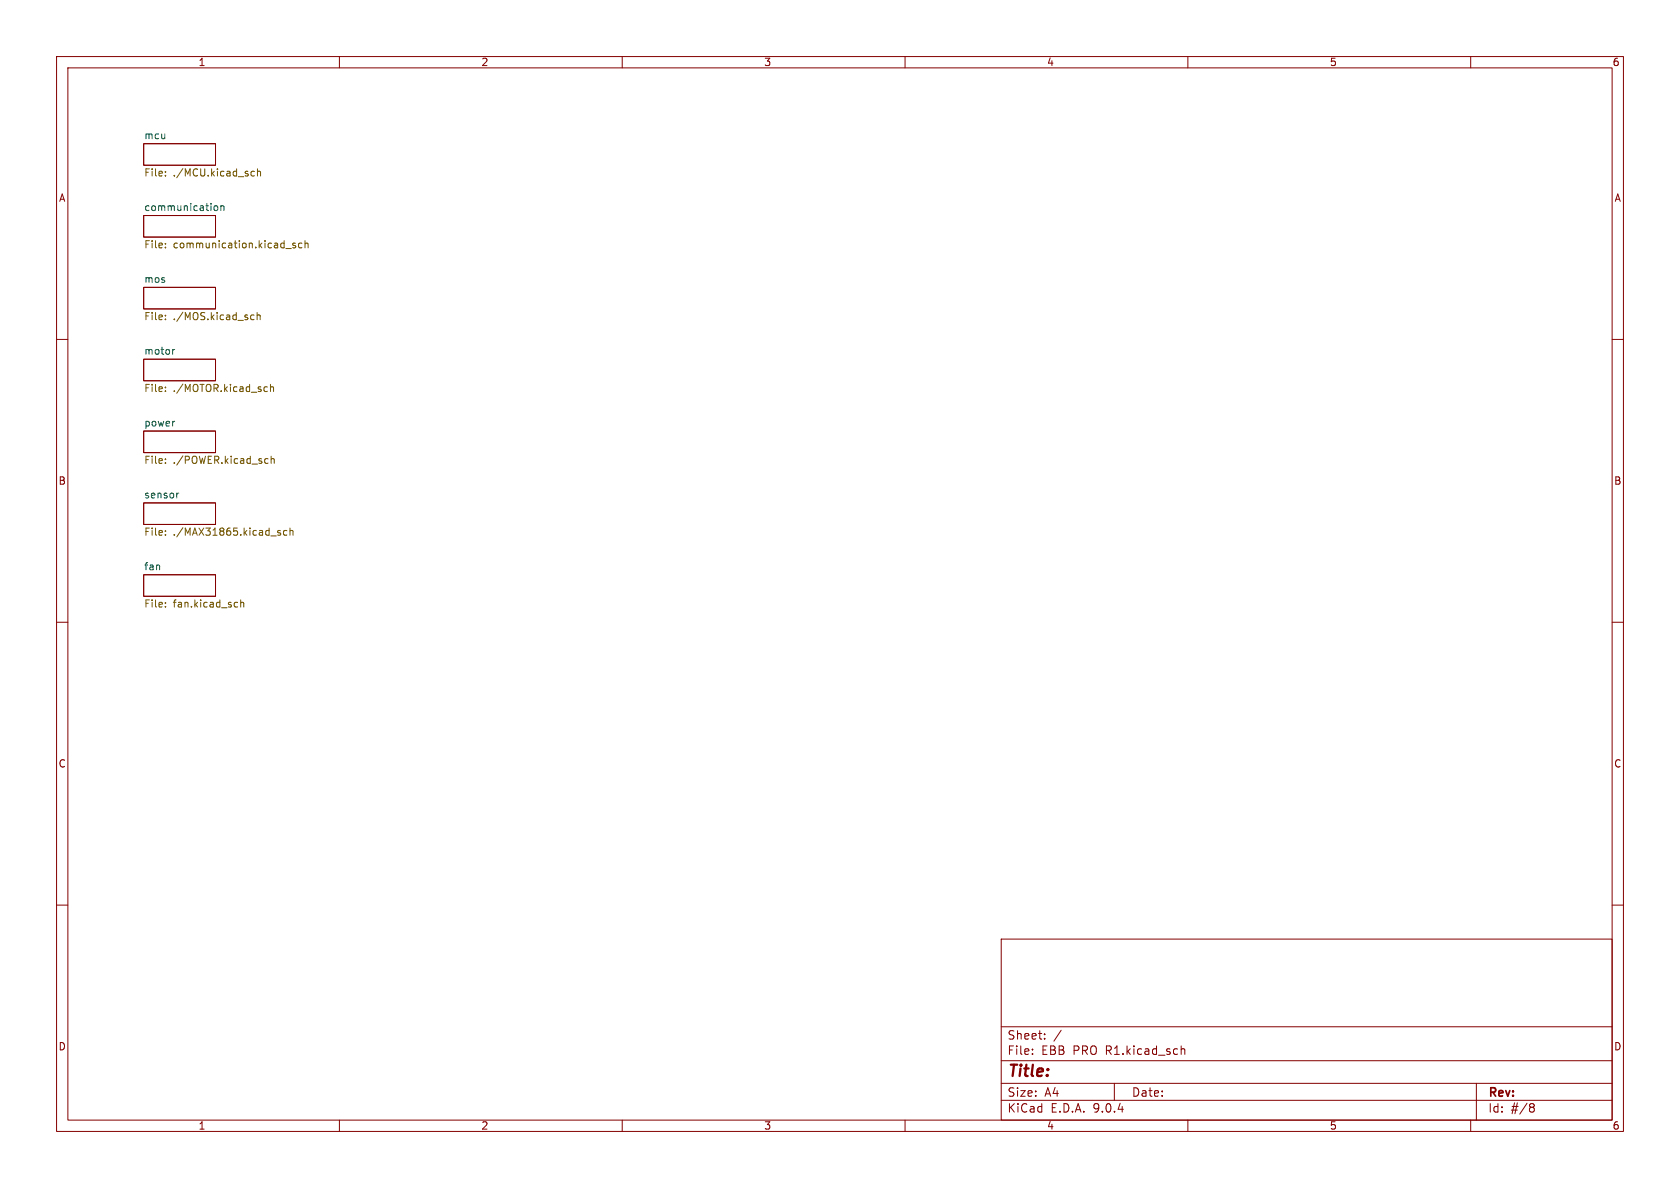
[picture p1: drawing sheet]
<svg xmlns="http://www.w3.org/2000/svg" width="297mm" height="210mm" viewBox="0 0 297 210" stroke-linecap="round" stroke-linejoin="round" font-family="sans-serif">
<g fill="none" stroke="#840000" stroke-width=".18">
<path d="M10 10h277v190h-277zM12 12h273v186h-273zM60 10v2M110 10v2M160 10v2M210 10v2M260 10v2M25.4 38.1h12.7v3.8h-12.7zM25.4 25.4h12.7v3.8h-12.7zM25.4 50.8h12.7v3.8h-12.7zM10 60h2M25.4 63.5h12.7v3.8h-12.7z"/>
<path d="M25.4 76.2h12.7v3.8h-12.7zM285 60h2M25.4 88.9h12.7v3.8h-12.7zM10 110h2M25.4 101.6h12.7v3.8h-12.7zM285 110h2M10 160h2M177 166h108v32h-108zM285 160h2M60 198v2M110 198v2M160 198v2"/>
<path d="M177 194.5h108M177 191.5h108M177 187.5h108M177 181.5h108M182.5 186.3v.1M182.5 185.5v.1M184.7 183.6v.1M184.7 182.8v.1M187.6 182.1l-1.3 2M197 191.5v3M208.8 184.9v1.5M208.8 185.5l.2-.1 .4 .1 .1 .9"/>
<path d="M210 198v2M260 198v2M261 191.5v6.5M270.5 195.7h.2M270.5 195.2l.5-.1 .2 .1v.3l-.2 .2M270.7 195.7h.3M270.7 195.7l-.2 .1M271 195.7l.2 .3v.5l-.2 .1-.5-.1"/>
</g>
<path d="M38 36.4h.3l.2 .2v.4l-.2 .2h-.3l-.2-.2zM39 36.5l.2-.1h.3l.1 .8M39 36.4v.8M30.8 74.5h.1M30.9 61.8l-.4 .2M31.6 87.2l-.3 .1" fill="none" stroke="#006464" stroke-width=".18"/>
<g fill="none" stroke="#725600" stroke-width=".18">
<path d="M29.2 30.3v.2M29.2 31v.1M44.5 31.1h.5M44.5 30.3h.5M45.5 30.4l.2-.1h.3l.1 .8M45.5 29.8v1.3M29.2 43.7v.1M29.2 43v.2M29.2 55.7v.2M29.2 56.4v.1M44.4 56.5h.5M44.4 55.7h.5"/>
<path d="M45.5 55.8l.1-.1h.3l.1 .8M45.5 55.2v1.3M50.5 43.9h1M52.2 43h-.3l-.2 .2 .1 .1 .4 .2v.3h-.5M53.4 43h-.4l-.2 .2 .1 .6h.5M53.9 43.1l.2-.1h.3l.1 .8M53.9 42.5v1.3M29.2 68.4v.2M29.2 69.1v.1M46.9 68.4h.4M47.3 69.2h-.4M47.8 68.5l.2-.1h.3l.1 .8"/>
<path d="M47.8 67.9v1.3M29.2 81.1v.2M29.2 81.8v.1M29.2 93.8v.2M29.2 94.5v.1M47 81.1h.4M47.4 81.9h-.4M47.9 81.2l.2-.1h.3l.1 .8M47.9 80.6v1.3M49.1 94.1l.5 .3v.2h-.4M49.1 93.8h.5M50.7 93.8h-.3l-.3 .2 .1 .6h.5"/>
<path d="M51.3 93.9l.1-.1h.3l.1 .8M51.3 93.3v1.3M29.2 106.5v.2M29.2 107.2v.1M41.9 106.5h.1M42 107.3h-.1M42.6 106v1.3M42.6 106.6l.1-.1h.3l.1 .8"/>
</g>
<text font-size="2.8" fill="#840000" x="178" y="190.9">Title:</text>
<g font-size="2.1" fill="#840000">
<text x="178" y="184">Sheet:</text>
<text x="178" y="186.7">File:</text>
<text x="184.1" y="186.7">EBB</text>
<text x="189.7" y="186.7">PRO R1.kicad_sch</text>
<text x="178" y="196.9">KiCad</text>
<text x="178" y="194.1">Size:</text>
<text x="184.7" y="194.1">A4</text>
<text x="185.7" y="196.9">E.D.A.</text>
<text x="193.3" y="196.9">9.0.4</text>
<text x="200" y="194.1">Date:</text>
<text x="263" y="194.3">Rev:</text>
<text x="263" y="196.9">Id:</text>
<text x="267.1" y="196.9">#/8</text>
</g>
<g font-size="1.8" fill="#840000">
<text x="35" y="11.9">1</text>
<text x="85" y="11.9">2</text>
<text x="135" y="11.9">3</text>
<text x="185" y="11.9">4</text>
<text x="235" y="11.9">5</text>
<text x="285" y="11.9">6</text>
<text x="10.3" y="35.9">A</text>
<text x="285.3" y="35.9">A</text>
<text x="10.3" y="85.9">B</text>
<text x="285.3" y="85.9">B</text>
<text x="10.3" y="135.9">C</text>
<text x="285.3" y="135.9">C</text>
<text x="10.3" y="185.9">D</text>
<text x="285.3" y="185.9">D</text>
<text x="35" y="199.9">1</text>
<text x="85" y="199.9">2</text>
<text x="135" y="199.9">3</text>
<text x="185" y="199.9">4</text>
<text x="235" y="199.9">5</text>
<text x="285" y="199.9">6</text>
</g>
<g font-size="1.8" fill="#006464">
<text x="25.4" y="24.7">mcu</text>
<text x="25.4" y="37.4">communication</text>
<text x="25.4" y="50.1">mos</text>
<text x="25.4" y="62.8">motor</text>
<text x="25.4" y="75.5">power</text>
<text x="25.4" y="88.2">sensor</text>
<text x="25.4" y="100.9">fan</text>
</g>
<g font-size="1.8" fill="#725600">
<text x="25.4" y="31.5">File:</text>
<text x="30.6" y="31.5">./MCU.kicad_sch</text>
<text x="25.4" y="44.2">File:</text>
<text x="30.6" y="44.2">communication.kicad_sch</text>
<text x="25.4" y="56.9">File:</text>
<text x="30.6" y="56.9">./MOS.kicad_sch</text>
<text x="25.4" y="69.6">File:</text>
<text x="30.6" y="69.6">./MOTOR.kicad_sch</text>
<text x="25.4" y="82.3">File:</text>
<text x="30.6" y="82.3">./POWER.kicad_sch</text>
<text x="25.4" y="95">File:</text>
<text x="30.6" y="95">./MAX31865.kicad_sch</text>
<text x="25.4" y="107.7">File:</text>
<text x="30.6" y="107.7">fan.kicad_sch</text>
</g>
</svg>
